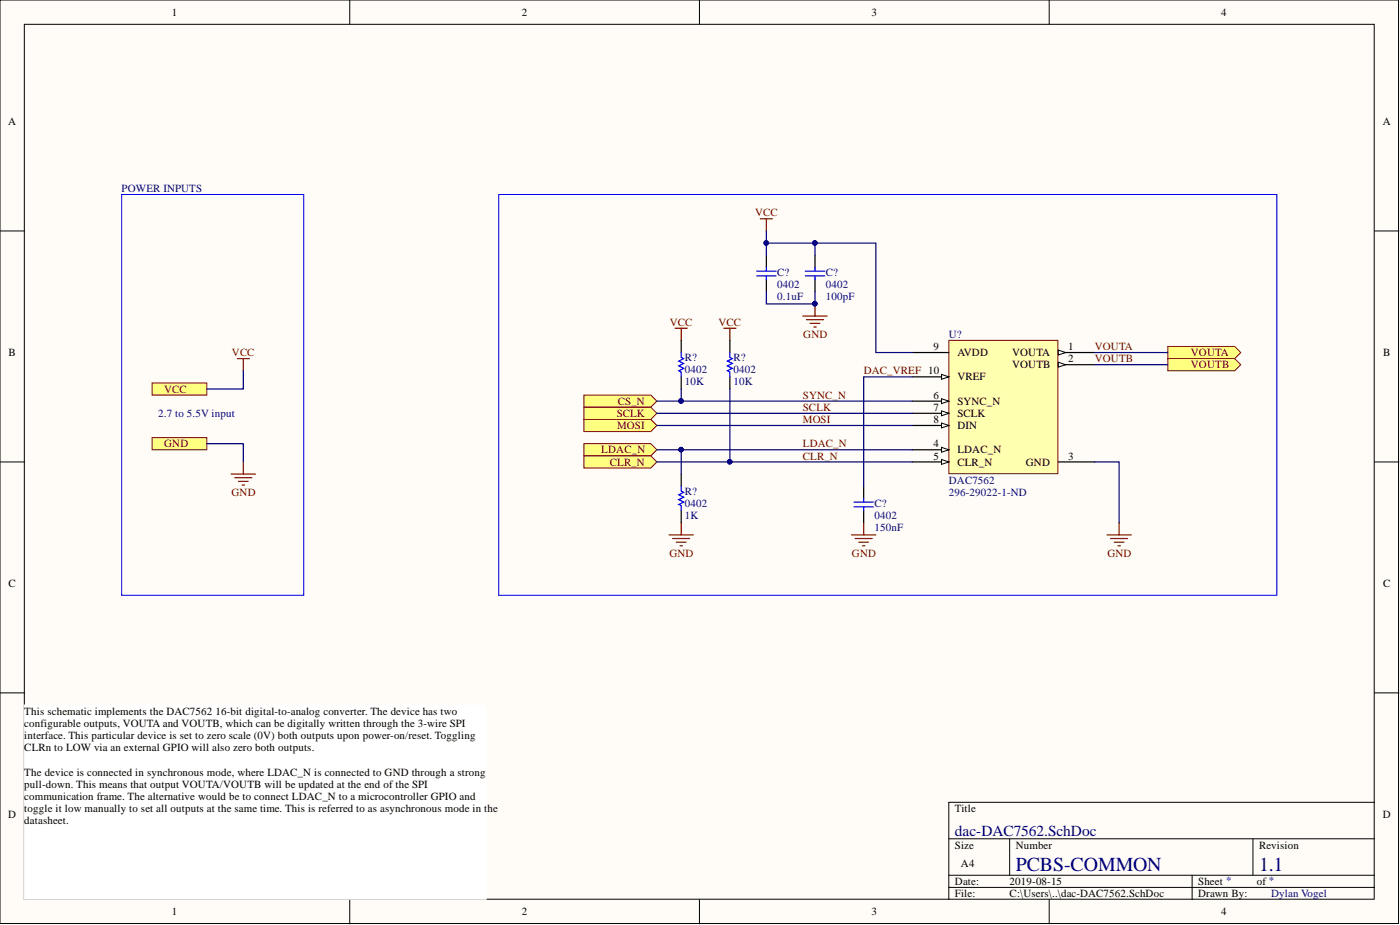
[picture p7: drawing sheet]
<svg xmlns="http://www.w3.org/2000/svg" width="292mm" height="193mm" viewBox="0 0 292 193" stroke-linecap="round" stroke-linejoin="round" font-family="sans-serif">
<g fill="#fffcf8" stroke="#000" stroke-width=".21">
<path d="M0 0h291.8v192.7h-291.8z"/>
<path d="M5.1 5.1h281.6v182.5h-281.6z"/>
</g>
<g fill="none" stroke="#000" stroke-width=".21">
<path d="M73 0v5.1M145.9 0v5.1M218.9 0v5.1M0 48.2h5.1M286.8 48.2h5.1M0 96.4h5.1M286.8 96.4h5.1M0 144.6h5.1M286.8 144.6h5.1M198 175h88.8M210.7 175v7.6M261.4 175v7.6"/>
<path d="M286.8 167.4h-88.8v20.3M73 187.7v5M145.9 187.7v5M198 182.6h88.8M198 185.1h88.8M218.9 187.7v5M248.7 182.6v5.1"/>
</g>
<path d="M198 71h22.7v27.8h-22.7z" fill="#ffffb0" stroke="#800000" stroke-width=".21"/>
<path d="M220.8 73.5h7.6" fill="none" stroke="#000" stroke-width=".25"/>
<path d="M220.8 73l1.5 .5-1.5 .6z" fill="#fffcf8"/>
<path d="M220.8 73l1.5 .5-1.5 .6z" fill="none" stroke="#000" stroke-width=".21"/>
<path d="M220.8 76.1h7.6" fill="none" stroke="#000" stroke-width=".25"/>
<path d="M220.8 75.6l1.5 .5-1.5 .5z" fill="#fffcf8"/>
<path d="M220.8 75.6l1.5 .5-1.5 .5z" fill="none" stroke="#000" stroke-width=".21"/>
<path d="M190.4 73.5h7.6M190.4 78.6h7.6M220.8 96.4h7.6" fill="none" stroke="#000" stroke-width=".25"/>
<path d="M196.4 78.1l1.6 .5-1.6 .5z" fill="#fffcf8"/>
<path d="M196.4 78.1l1.6 .5-1.6 .5z" fill="none" stroke="#000" stroke-width=".21"/>
<path d="M190.4 83.7h7.6" fill="none" stroke="#000" stroke-width=".25"/>
<path d="M196.4 83.2l1.6 .5-1.6 .5z" fill="#fffcf8"/>
<path d="M196.4 83.2l1.6 .5-1.6 .5z" fill="none" stroke="#000" stroke-width=".21"/>
<path d="M190.4 86.2h7.6" fill="none" stroke="#000" stroke-width=".25"/>
<path d="M196.4 85.7l1.6 .5-1.6 .5z" fill="#fffcf8"/>
<path d="M196.4 85.7l1.6 .5-1.6 .5z" fill="none" stroke="#000" stroke-width=".21"/>
<path d="M190.4 88.8h7.6" fill="none" stroke="#000" stroke-width=".25"/>
<path d="M196.4 88.3l1.6 .5-1.6 .5z" fill="#fffcf8"/>
<path d="M196.4 88.3l1.6 .5-1.6 .5z" fill="none" stroke="#000" stroke-width=".21"/>
<path d="M190.4 93.8h7.6" fill="none" stroke="#000" stroke-width=".25"/>
<path d="M196.4 93.3l1.6 .5-1.6 .5z" fill="#fffcf8"/>
<path d="M196.4 93.3l1.6 .5-1.6 .5z" fill="none" stroke="#000" stroke-width=".21"/>
<path d="M190.4 96.4h7.6" fill="none" stroke="#000" stroke-width=".25"/>
<path d="M196.4 95.9l1.6 .5-1.6 .5z" fill="#fffcf8"/>
<path d="M196.4 95.9l1.6 .5-1.6 .5z" fill="none" stroke="#000" stroke-width=".21"/>
<path d="M158.6 45.6h2.6M159.9 45.6v2.6M167.5 65.9h5.1M168.3 66.7h3.5M169 67.5h2.1M169.8 68.2h.5M170 63.4v2.5" fill="none" stroke="#800000" stroke-width=".25"/>
<circle cx="170" cy="63.4" r=".47" fill="#000080" stroke="#000080" stroke-width=".21"/>
<path d="M104.1 40.6h162.3v83.6h-162.3z" fill="none" stroke="#00f" stroke-width=".21"/>
<path d="M5.1 147.1h96.3v40.5h-96.3z" fill="#fff" stroke="#fff" stroke-width=".21"/>
<g fill="#ffff80" stroke="#800000" stroke-width=".21">
<path d="M31.7 79.9h11.4v2.5h-11.4z" fill-rule="evenodd"/>
<path d="M31.7 91.3h11.4v2.5h-11.4z" fill-rule="evenodd"/>
</g>
<path d="M25.4 40.6h38v83.6h-38z" fill="none" stroke="#00f" stroke-width=".21"/>
<path d="M49.5 74.8h2.5M50.8 74.8v2.5M48.2 98.9h5.1M49 99.7h3.5M50.8 96.4v2.5M49.7 100.4h2.1M50.5 101.2h.5" fill="none" stroke="#800000" stroke-width=".25"/>
<g fill="#ffff80" stroke="#800000" stroke-width=".21">
<path d="M121.8 92.6h14l1.3 1.2-1.3 1.3h-14z" fill-rule="evenodd"/>
<path d="M121.8 95.1h14l1.3 1.3-1.3 1.2h-14z" fill-rule="evenodd"/>
</g>
<path d="M140.9 68.5h2.5M142.1 68.5v2.5M177.7 111.6h5M178.4 112.3h3.6M179.2 113.1h2M179.9 113.9h.6M180.2 109v2.6" fill="none" stroke="#800000" stroke-width=".25"/>
<g fill="#ffff80" stroke="#800000" stroke-width=".21">
<path d="M121.8 87.5h14l1.3 1.3-1.3 1.2h-14z" fill-rule="evenodd"/>
<path d="M121.8 82.4h14l1.3 1.3-1.3 1.3h-14z" fill-rule="evenodd"/>
<path d="M243.6 72.3h14l1.3 1.2-1.3 1.3h-14z" fill-rule="evenodd"/>
<path d="M243.6 74.8h14l1.3 1.3-1.3 1.2h-14z" fill-rule="evenodd"/>
</g>
<path d="M151 68.5h2.6M152.3 68.5v2.5M139.6 111.6h5.1M140.4 112.3h3.5M141.1 113.1h2M141.9 113.9h.5M142.1 109v2.6M231 111.6h5M231.7 112.3h3.6M232.5 113.1h2M233.2 113.9h.6M233.5 109v2.6" fill="none" stroke="#800000" stroke-width=".25"/>
<path d="M121.8 85h14l1.3 1.2-1.3 1.3h-14z" fill-rule="evenodd" fill="#ffff80" stroke="#800000" stroke-width=".21"/>
<path d="M159.9 53.3v2.5M159.9 58.3v2.6M170 53.3v2.5M170 58.3v2.6M142.1 71v2.5M142.1 78.6v2.6M152.3 71v2.5M152.3 78.6v2.6M142.1 98.9v2.5M142.1 106.5v2.5M180.2 101.4v2.6M180.2 106.5v2.5" fill="none" stroke="#000" stroke-width=".25"/>
<g fill="none" stroke="#00f" stroke-width=".25">
<path d="M157.9 56.6h4M157.9 57.6h4M159.9 55.8v.8M159.9 57.6v.7M168 56.6h4.1M168 57.6h4.1M170 55.8v.8M170 57.6v.7M142.1 73.5v1.1l.5 .2-1 .5 1 .5-1 .5 1 .5-1 .5 .5 .3v1M152.3 73.5v1.1l.5 .2-1 .5 1 .5-1 .5 1 .5-1 .5 .5 .3v1M142.1 101.4v1.1l.5 .2-1 .5 1 .5-1 .5 1 .5-1 .5 .5 .3v1M178.2 104.7h4"/>
<path d="M178.2 105.8h4M180.2 104v.7M180.2 105.8v.7"/>
</g>
<g fill="none" stroke="#000080" stroke-width=".25">
<path d="M159.9 48.2v2.5h22.8v22.8h7.7M159.9 50.7v2.6M170 50.7v2.6M50.8 77.3v3.9h-7.7M159.9 60.9v2.5h10.1v-2.5M190.4 78.6h-10.2v22.8M228.4 76.1h15.2M228.4 73.5h15.2M43.1 92.6h7.7v3.8M137.1 96.4h53.3M137.1 93.8h53.3M137.1 83.7h53.3"/>
<path d="M137.1 88.8h53.3M137.1 86.2h53.3M142.1 81.2v2.5M142.1 93.8v5.1M152.3 81.2v15.2M228.4 96.4h5.1v12.6"/>
</g>
<g fill="#000080" stroke="#000080" stroke-width=".21">
<circle cx="170" cy="63.4" r=".47"/>
<circle cx="159.9" cy="50.7" r=".47"/>
<circle cx="170" cy="50.7" r=".47"/>
<circle cx="142.1" cy="83.7" r=".47"/>
<circle cx="152.2" cy="96.3" r=".47"/>
<circle cx="142.1" cy="93.8" r=".47"/>
</g>
<g font-size="4.1" fill="#000080">
<text x="211.9" y="181.7">PCBS-COMMON</text>
<text x="262.7" y="181.7">1.1</text>
</g>
<text font-size="3.2" fill="#000080" x="199.2" y="174.3">dac-DAC7562.SchDoc</text>
<g font-size="2.3">
<text x="35.9" y="3.3">1</text>
<text x="108.9" y="3.3">2</text>
<text x="181.8" y="3.3">3</text>
<text x="254.8" y="3.3">4</text>
<text x="1.7" y="26.1">A</text>
<text x="288.5" y="26.1">A</text>
<text x="1.8" y="74.3">B</text>
<text x="194.8" y="73">9</text>
<text x="199.7" y="74.3">AVDD</text>
<text x="211.2" y="74.3">VOUTA</text>
<text x="211.2" y="76.8">VOUTB</text>
<text x="222.8" y="73">1</text>
<text x="222.8" y="75.6">2</text>
<text x="288.6" y="74.3">B</text>
<text x="194.8" y="83.2">6</text>
<text x="199.7" y="79.4">VREF</text>
<text x="194.8" y="85.7">7</text>
<text x="194.8" y="88.3">8</text>
<text x="199.7" y="84.4">SYNC_N</text>
<text x="199.7" y="87">SCLK</text>
<text x="199.7" y="89.5">DIN</text>
<text x="194.8" y="93.3">4</text>
<text x="194.8" y="95.9">5</text>
<text x="199.7" y="94.6">LDAC_N</text>
<text x="222.8" y="95.9">3</text>
<text x="199.7" y="97.1">CLR_N</text>
<text x="214" y="97.1">GND</text>
<text x="1.8" y="122.5">C</text>
<text x="288.6" y="122.5">C</text>
<text x="5.1" y="149.1">This schematic implements the DAC7562</text>
<text x="45" y="149.1">16-bit digital-to-analog converter. The device has two</text>
<text x="5.1" y="151.7">configurable outputs, VOUTA and VOUTB, which can be digitally written through the 3-wire SPI</text>
<text x="5.1" y="154.2">i</text>
<text x="5.8" y="154.2">nterface. This particular device is set to zero scale (0V) both outputs upon power-on/reset. Toggling</text>
<text x="5.1" y="156.7">CLRn to LOW via an external GPIO will also zero both outputs.</text>
<text x="5.1" y="161.8">The device is connected in synchronous mode, where LDAC_N is connected to GND through a strong</text>
<text x="5.1" y="164.3">pull-down. This means that output VOUTA/VOUTB will be updated at the end of the SPI</text>
<text x="5.1" y="166.9">communication frame. The alternative would be to connect LDAC_N to a microcontroller GPIO and</text>
<text x="1.7" y="170.7">D</text>
<text x="5.1" y="169.4">t</text>
<text x="5.1" y="171.9">datasheet.</text>
<text x="5.8" y="169.4">oggle it low manually to set all outputs at the same time. This is referred to as asynchronous mode in t</text>
<text x="101.7" y="169.4">he</text>
<text x="199.2" y="169.4">Title</text>
<text x="288.5" y="170.7">D</text>
<text x="199.2" y="177">Size</text>
<text x="211.9" y="177">Number</text>
<text x="262.7" y="177">Revision</text>
<text x="199.2" y="184.6">Date:</text>
<text x="200.5" y="180.8">A4</text>
<text x="210.7" y="184.6">2019-08-15</text>
<text x="250" y="184.6">Sheet *</text>
<text x="262.3" y="184.6">of *</text>
<text x="35.9" y="191">1</text>
<text x="108.9" y="191">2</text>
<text x="181.8" y="191">3</text>
<text x="199.2" y="187.2">File:</text>
<text x="210.7" y="187.2">C:\Users\..\dac-DAC7562.SchDoc</text>
<text x="250" y="187.2">Drawn By:</text>
<text x="254.8" y="191">4</text>
</g>
<g font-size="2.3" fill="#000080">
<text x="25.4" y="40.1">POWER INPUTS</text>
<text x="162.2" y="57.6">C?</text>
<text x="172.3" y="57.6">C?</text>
<text x="162.2" y="62.6">0.1uF</text>
<text x="162.2" y="60.1">0402</text>
<text x="172.3" y="62.6">100pF</text>
<text x="172.3" y="60.1">0402</text>
<text x="198" y="70.5">U?</text>
<text x="142.9" y="75.3">R?</text>
<text x="142.9" y="77.9">0402</text>
<text x="153" y="75.3">R?</text>
<text x="153" y="77.9">0402</text>
<text x="142.9" y="80.4">10K</text>
<text x="153" y="80.4">10K</text>
<text x="33" y="87">2.7 to 5.5V input</text>
<text x="198" y="100.9">DAC7562</text>
<text x="142.9" y="103.2">R?</text>
<text x="142.9" y="105.8">0402</text>
<text x="182.5" y="105.8">C?</text>
<text x="198" y="103.5">296-29022-1-ND</text>
<text x="142.9" y="108.3">1K</text>
<text x="182.5" y="110.8">150nF</text>
<text x="182.5" y="108.3">0402</text>
<text x="265.2" y="187.2">Dylan Vogel</text>
</g>
<g font-size="2.3" fill="#800000">
<text x="157.5" y="45.1">VCC</text>
<text x="139.8" y="68">VCC</text>
<text x="149.9" y="68">VCC</text>
<text x="167.6" y="70.5">GND</text>
<text x="48.4" y="74.3">VCC</text>
<text x="228.4" y="73">VOUTA</text>
<text x="228.4" y="75.6">VOUTB</text>
<text x="248.5" y="74.3">VOUTA</text>
<text x="248.5" y="76.8">VOUTB</text>
<text x="34.3" y="81.9">VCC</text>
<text x="167.5" y="83.2">SYNC_N</text>
<text x="180.2" y="78.1">DAC_VREF 10</text>
<text x="128.7" y="87">SCLK</text>
<text x="128.8" y="89.5">MOSI</text>
<text x="128.9" y="84.4">CS_N</text>
<text x="167.5" y="85.7">SCLK</text>
<text x="167.5" y="88.3">MOSI</text>
<text x="34.3" y="93.3">GND</text>
<text x="125.5" y="94.6">LDAC_N</text>
<text x="167.5" y="93.3">LDAC_N</text>
<text x="167.5" y="95.9">CLR_N</text>
<text x="127.2" y="97.1">CLR_N</text>
<text x="48.3" y="103.5">GND</text>
<text x="139.7" y="116.1">GND</text>
<text x="177.7" y="116.1">GND</text>
<text x="231" y="116.1">GND</text>
</g>
</svg>
